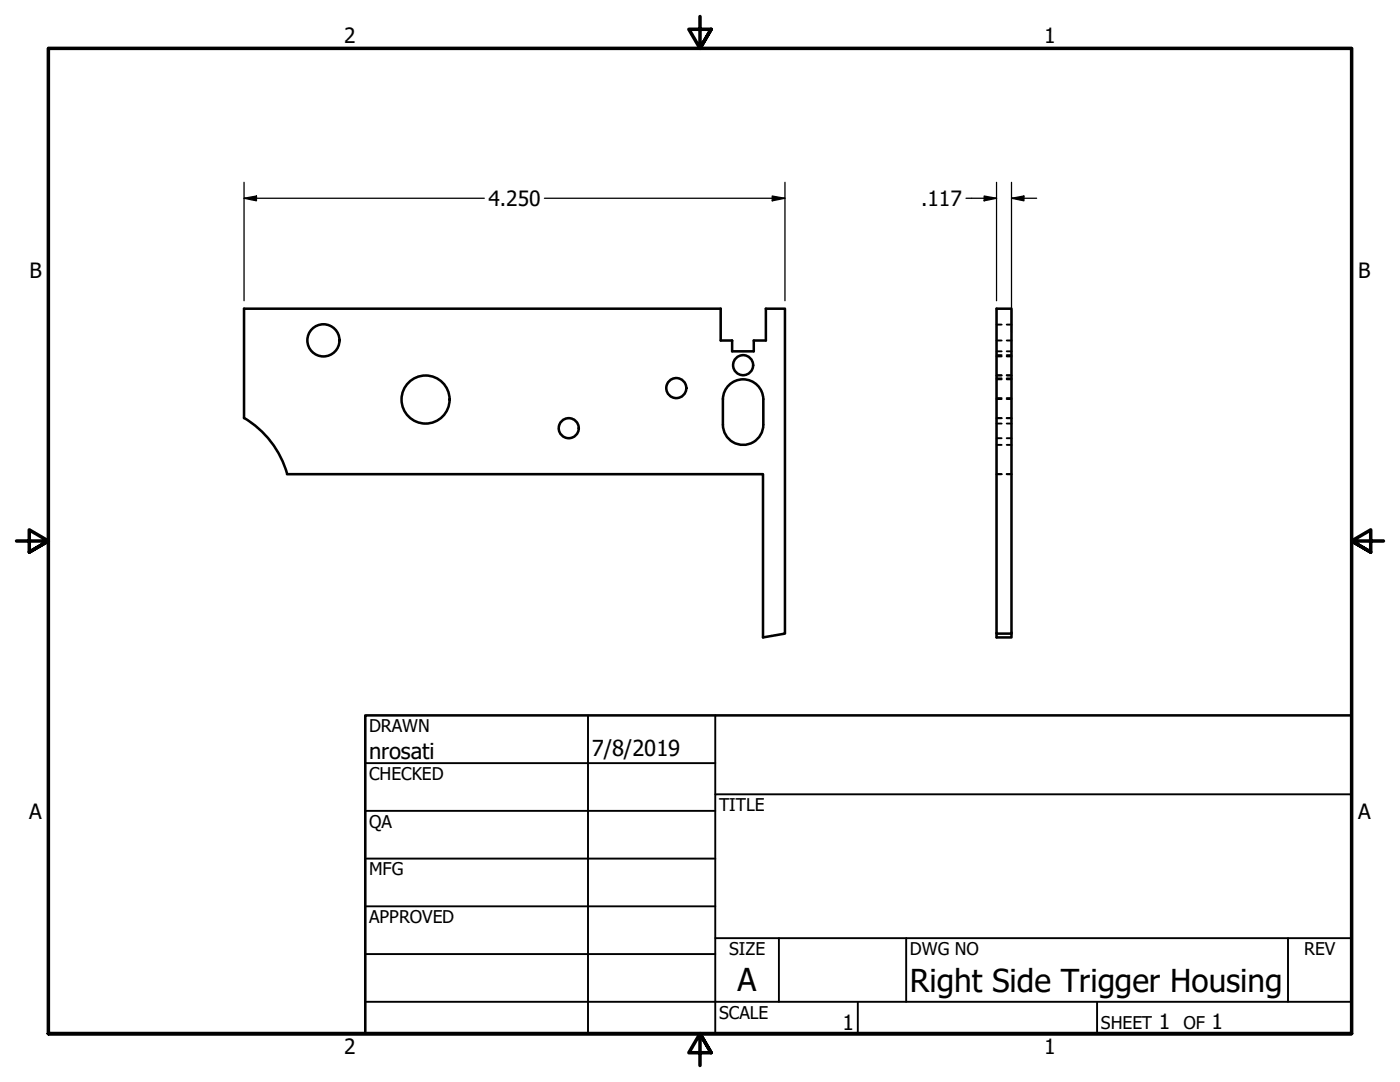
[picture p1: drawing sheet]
<svg xmlns="http://www.w3.org/2000/svg" width="279mm" height="216mm" viewBox="0 0 279 216" stroke-linecap="round" stroke-linejoin="round" font-family="sans-serif">
<!-- layer: Visible (ANSI) -->
<g fill="none" stroke="#000" stroke-width=".51">
<path d="M145.5 76.8a4 4 0 0 1 4.3-.8 4 4 0 0 1 2.5 3.6v5.1a4 4 0 0 1-4 4.1 4 4 0 0 1-4-4.1v-5.1a4 4 0 0 1 1.2-2.8zM48.7 83.4a19.1 19.1 0 0 1 8.6 11.2M48.7 83.4v-21.8h95.1v6.3h2.3v2.2h4.3v-2.2h2.4v-6.3h3.9v64.8l-4.4 .8v-32.6h-95M198.9 126.4h3v.8h-3v-65.6h3v64.8"/>
<circle cx="64.5" cy="67.9" r="3.2"/>
<circle cx="84.9" cy="79.7" r="4.8"/>
<circle cx="135" cy="77.4" r="2"/>
<circle cx="148.3" cy="72.9" r="2"/>
<circle cx="113.5" cy="85.4" r="2"/>
</g>
<!-- layer: Hidden (ANSI) -->
<g fill="none" stroke="#000" stroke-width=".38">
<path d="M198.9 79.6h1M198.9 75.7h1M198.9 67.9h1M198.9 70.1h1M198.9 74.9h1M198.9 75.5h1M198.9 79.4h1M198.9 70.9h1M198.9 64.8h1M198.9 71.1h1M200.9 79.6h1M200.9 75.7h1"/>
<path d="M200.9 67.9h1M200.9 70.1h1M200.9 74.9h1M200.9 75.5h1M200.9 79.4h1M200.9 70.9h1M200.9 64.8h1M200.9 71.1h1M198.9 83.4h1M198.9 88.8h1M198.9 94.6h1M198.9 84.5h1"/>
<path d="M198.9 87.4h1M200.9 83.4h1M200.9 88.8h1M200.9 94.6h1M200.9 84.5h1M200.9 87.4h1"/>
</g>
<!-- layer: Border (ANSI) -->
<path d="M139.7 3.3v6.4l-2.2-3.9h4.4l-2.2 3.9 2.2-3.9M3.3 107.9h6.4l-3.9-2.2v4.5l3.9-2.3-3.9 2.3M276.1 107.9h-6.4l3.9-2.2v4.5l-3.9-2.3 3.9 2.3M9.7 206.2v-196.5h260v196.5h-260h260M141.9 210.1l-2.2-3.9 2.2 3.9h-4.4l2.2-3.9v6.4" fill="none" stroke="#000" stroke-width=".7"/>
<!-- layer: Title (ANSI) -->
<g fill="none" stroke="#000" stroke-width=".38">
<path d="M72.9 152.3h69.8M117.3 142.7v63.5M142.7 158.5h127M142.7 142.7v63.5M72.9 161.8h69.8M72.9 171.3h69.8M72.9 199.9h196.8M72.9 180.8h69.8M72.9 190.4h69.8M142.7 187.2h127M155.4 187.2v12.7M171.2 199.9v6.3"/>
<path d="M180.8 187.2v12.7M218.9 199.9v6.3M257 187.2v12.7"/>
</g>
<path d="M72.9 142.7h196.8v63.5h-196.8z" fill="none" stroke="#000" stroke-width=".51"/>
<!-- layer: Dimension (ANSI) -->
<path d="M48.7 39.6l2.5-.5v1zM48.7 39.6h47.9M48.7 36.4v23.6M108.6 39.6h48.1M154.1 39.1l2.6 .5-2.6 .5zM156.7 36.4v23.6M192.8 39.6h6.1M196.4 39.1l2.5 .5-2.5 .5zM198.9 36.4v23.6M201.9 39.6l2.4-.5v1zM201.9 39.6h5M201.9 36.4v30" fill="none" stroke="#000" stroke-width=".25"/>
<g fill="#000">
<path d="M48.7 39.6l2.5-.5v1z" fill-rule="evenodd"/>
<path d="M201.9 39.6l2.4-.5v1z" fill-rule="evenodd"/>
<path d="M154.1 39.1l2.6 .5-2.6 .5z" fill-rule="evenodd"/>
<path d="M196.4 39.1l2.5 .5-2.5 .5z" fill-rule="evenodd"/>
</g>
<g font-size="6.3">
<text x="147.2" y="197.7">A</text>
<text x="181.6" y="197.9">Right Side Trigger Housing</text>
</g>
<g font-size="4.4">
<text x="73.7" y="151.4">nrosati</text>
<text x="118.1" y="150.8">7/8/2019</text>
</g>
<g font-size="4.2">
<text x="68.7" y="8.6">2</text>
<text x="208.4" y="8.6">1</text>
<text x="97.5" y="41.1">4.250</text>
<text x="183.8" y="41.1">.117</text>
<text x="5.9" y="55.5">B</text>
<text x="271.1" y="55.5">B</text>
<text x="5.8" y="163.4">A</text>
<text x="271" y="163.4">A</text>
<text x="168.1" y="205.5">1</text>
<text x="231.3" y="205.4">1</text>
<text x="241.8" y="205.4">1</text>
<text x="68.7" y="210.3">2</text>
<text x="208.4" y="210.3">1</text>
</g>
<g font-size="3.5">
<text x="73.7" y="146">DRAWN</text>
<text x="73.7" y="155.6">CHECKED</text>
<text x="143.5" y="161.8">TITLE</text>
<text x="73.7" y="165.2">QA</text>
<text x="73.7" y="174.7">MFG</text>
<text x="73.7" y="184.2">APPROVED</text>
<text x="145.5" y="190.6">SIZE</text>
<text x="181.6" y="190.6">DWG NO</text>
<text x="260.3" y="190.5">REV</text>
<text x="143.5" y="203.3">SCALE</text>
<text x="219.7" y="205.4">SHEET</text>
<text x="236.2" y="205.4">OF</text>
</g>
</svg>
